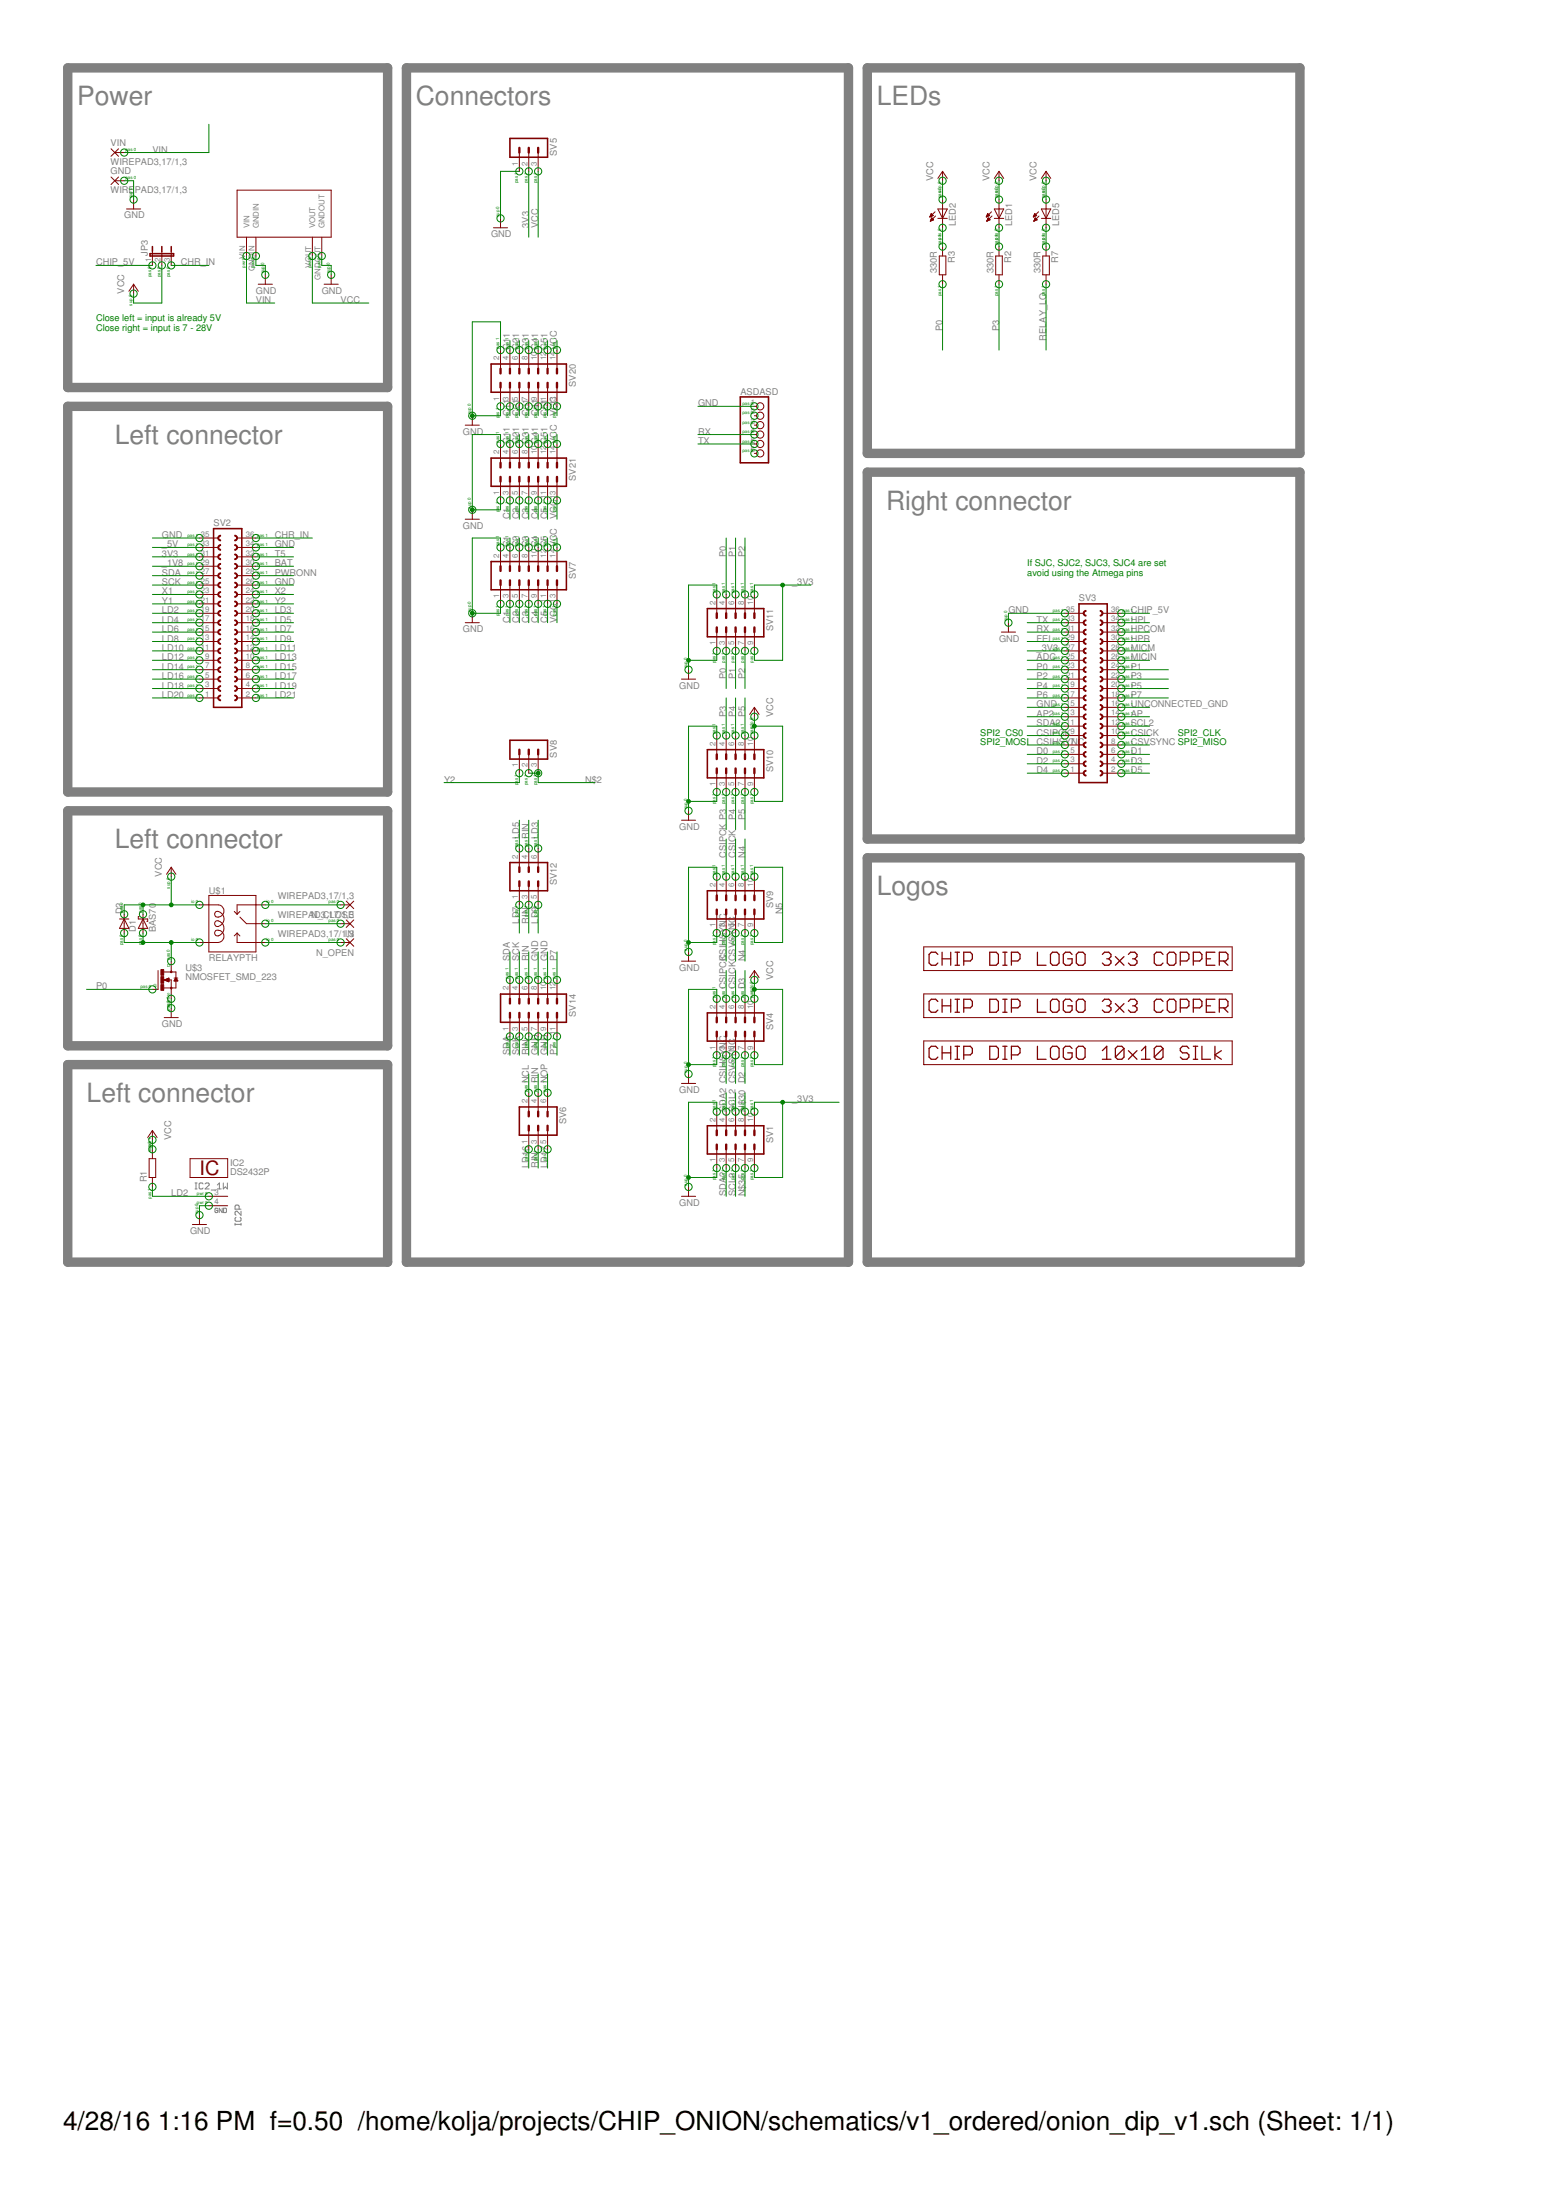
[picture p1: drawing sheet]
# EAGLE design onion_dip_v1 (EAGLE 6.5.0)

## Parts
ASDASD  PINHD-1X6  [1X06]
D1  BAS70  [SOT23]
D2  DIODE-SMB  [SMB]
GND  WIREPAD3,17/1,3  [3,17/1,3]
IC2  DS2432P  [TSOC6]
IN  WIREPAD3,17/1,3  [3,17/1,3]
JP3  JP2E  [JP2]
LED1  LEDCHIP-LED0805  [CHIP-LED0805]
LED2  LEDCHIP-LED0805  [CHIP-LED0805]
LED5  LEDCHIP-LED0805  [CHIP-LED0805]
N_CLOSE  WIREPAD3,17/1,3  [3,17/1,3]
N_OPEN  WIREPAD3,17/1,3  [3,17/1,3]
R1  R-EU_R0805  [R0805]
R2  330R  R-EU_R0805  [R0805]
R3  330R  R-EU_R0805  [R0805]
R7  330R  R-EU_R0805  [R0805]
SV1  MA05-2  [MA05-2]
SV2  FE18-2  [FE18-2]
SV3  FE18-2  [FE18-2]
SV4  MA05-2  [MA05-2]
SV5  MA03-1  [MA03-1]
SV6  MA03-2  [MA03-2]
SV7  MA07-2  [MA07-2]
SV8  MA03-1  [MA03-1]
SV9  MA05-2  [MA05-2]
SV10  MA05-2  [MA05-2]
SV11  MA05-2  [MA05-2]
SV12  MA03-2  [MA03-2]
SV14  MA06-2  [MA06-2]
SV20  MA07-2  [MA07-2]
SV21  MA07-2  [MA07-2]
U$1  RELAYPTH  [SRD-05VDC-SL-C]
U$3  NMOSFET_SMD_223  [SOT223]
U$4  LOGO_3X3_COPPER  [LOGO_3X3_COPPER]
U$5  LOGO_10X10_SILK  [LOGO_10X10_SILK]
U$6  LOGO_3X3_COPPER  [LOGO_3X3_COPPER]
U$9  MP1584EN_FRAMELESS  [MP1584EN_FRAMELESS]
VIN  WIREPAD3,17/1,3  [3,17/1,3]

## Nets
3V3: SV2.31 SV5.2
_1V8: SV2.29
_3V3: SV1.9 SV1.10 SV3.27 SV11.9 SV11.10
_5V: SV2.33
ADC: SV3.25
AP: SV3.14
AP2: SV3.13
BAT: SV2.30
C1: SV7.3 SV7.4 SV21.3
C2: SV7.5 SV7.6 SV21.5
C3: SV7.7 SV7.8 SV21.7
C4: SV7.9 SV7.10 SV21.9
C5: SV7.11 SV7.12 SV21.11
C11: SV20.3 SV20.4 SV21.4
C21: SV20.5 SV20.6 SV21.6
C31: SV20.7 SV20.8 SV21.8
C41: SV20.9 SV20.10 SV21.10
C51: SV20.11 SV20.12 SV21.12
CHIP_5V: JP3.1 SV3.36
CHR_IN: JP3.3 SV2.36
CSICK: SV3.10 SV4.6 SV9.6
CSIHSYNC: SV3.7 SV4.3 SV9.3
CSIPCK: SV3.9 SV4.4 SV9.4
CSVSYNC: SV3.8 SV4.5 SV9.5
D0: SV3.5
D1: SV3.6
D2: SV3.3 SV4.7
D3: SV3.4 SV4.8
D4: SV3.1
D5: SV3.2
FEL: SV3.29
GND: ASDASD.1 GND.1(P) IC2.4(GND) SV1.1 SV1.2 SV2.26 SV2.34 SV2.35 SV3.15 SV3.35 SV4.1 SV4.2 SV5.1 SV7.1 SV7.2 SV9.1 SV9.2 SV10.1 SV10.2 SV11.1 SV11.2 SV14.7 SV14.8 SV14.9 SV14.10 SV20.1 SV20.2 SV21.1 SV21.2 U$3.3(S) U$9.GNDIN U$9.GNDOUT
HPCOM: SV3.32
HPL: SV3.34
HPR: SV3.30
LD2: IC2.3(1W) R1.1 SV2.19
LD3: SV2.20 SV12.6
LD4: SV2.17
LD5: SV2.18 SV12.2
LD6: SV2.15
LD7: SV2.16 SV12.1
LD8: SV2.13
LD9: SV2.14 SV12.5
LD10: SV2.11
LD11: SV2.12
LD12: SV2.9
LD13: SV2.10
LD14: SV2.7
LD15: SV2.8
LD16: SV2.5 SV6.1
LD17: SV2.6 SV6.5
LD18: SV2.3
LD19: SV2.4
LD20: SV2.1
LD21: SV2.2
MICIN: SV3.26
MICM: SV3.28
N4: SV9.7 SV9.8
N5: SV9.9 SV9.10
N$2: SV8.2 SV8.3
N$3: LED1.C R2.1
N$4: LED2.C R3.1
N$29: LED5.C R7.1
N$30: SV1.8
N$35: SV1.7
NCL: N_CLOSE.1(P) SV6.2 U$1.SWCLOSED(SWCLOSE)
NOP: N_OPEN.1(P) SV6.6 U$1.SWOPEN
P0: R3.2 SV3.23 SV11.3 SV11.4 U$3.1(G)
P1: SV3.24 SV11.5 SV11.6
P2: SV3.21 SV11.7 SV11.8
P3: R2.2 SV3.22 SV10.3 SV10.4
P4: SV3.19 SV10.5 SV10.6
P5: SV3.20 SV10.7 SV10.8
P6: SV3.17
P7: SV3.18 SV14.11 SV14.12
PWRONN: SV2.28
RELAY_LO: D1.1(A) D2.A R7.2 U$1.COIL0 U$3.2(D) U$3.4(D)
RIN: IN.1(P) SV6.3 SV6.4 SV12.3 SV12.4 SV14.5 SV14.6 U$1.SWCOMMON
RX: ASDASD.4 SV3.31
SCK: SV2.25 SV14.3 SV14.4
SCL2: SV1.5 SV1.6 SV3.12
SDA: SV2.27 SV14.1 SV14.2
SDA2: SV1.3 SV1.4 SV3.11
T5: SV2.32
TX: ASDASD.5 SV3.33
UNCONNECTED_GND: SV3.16
VCC: D1.3(C) D2.C JP3.2 LED1.A LED2.A LED5.A R1.2 SV4.9 SV4.10 SV5.3 SV7.13 SV7.14 SV10.9 SV10.10 SV20.13 SV20.14 SV21.13 SV21.14 U$1.COIL1 U$9.VOUT
VIN: U$9.VIN VIN.1(P)
X1: SV2.23
X2: SV2.24
Y1: SV2.21
Y2: SV2.22 SV8.1
Unconnected: ASDASD.2 ASDASD.3 ASDASD.6

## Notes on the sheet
- Power | Connectors | LEDs
- Close left = input is already 5V
  Close right = input is 7 - 28V
- Left connector
- Right connector
- If SJC, SJC2, SJC3, SJC4 are set 
  avoid using the Atmega pins
- SPI2_CS0 | SPI2_CLK
- SPI2_MOSI | SPI2_MISO
- Left connector
- Logos
- Left connector
